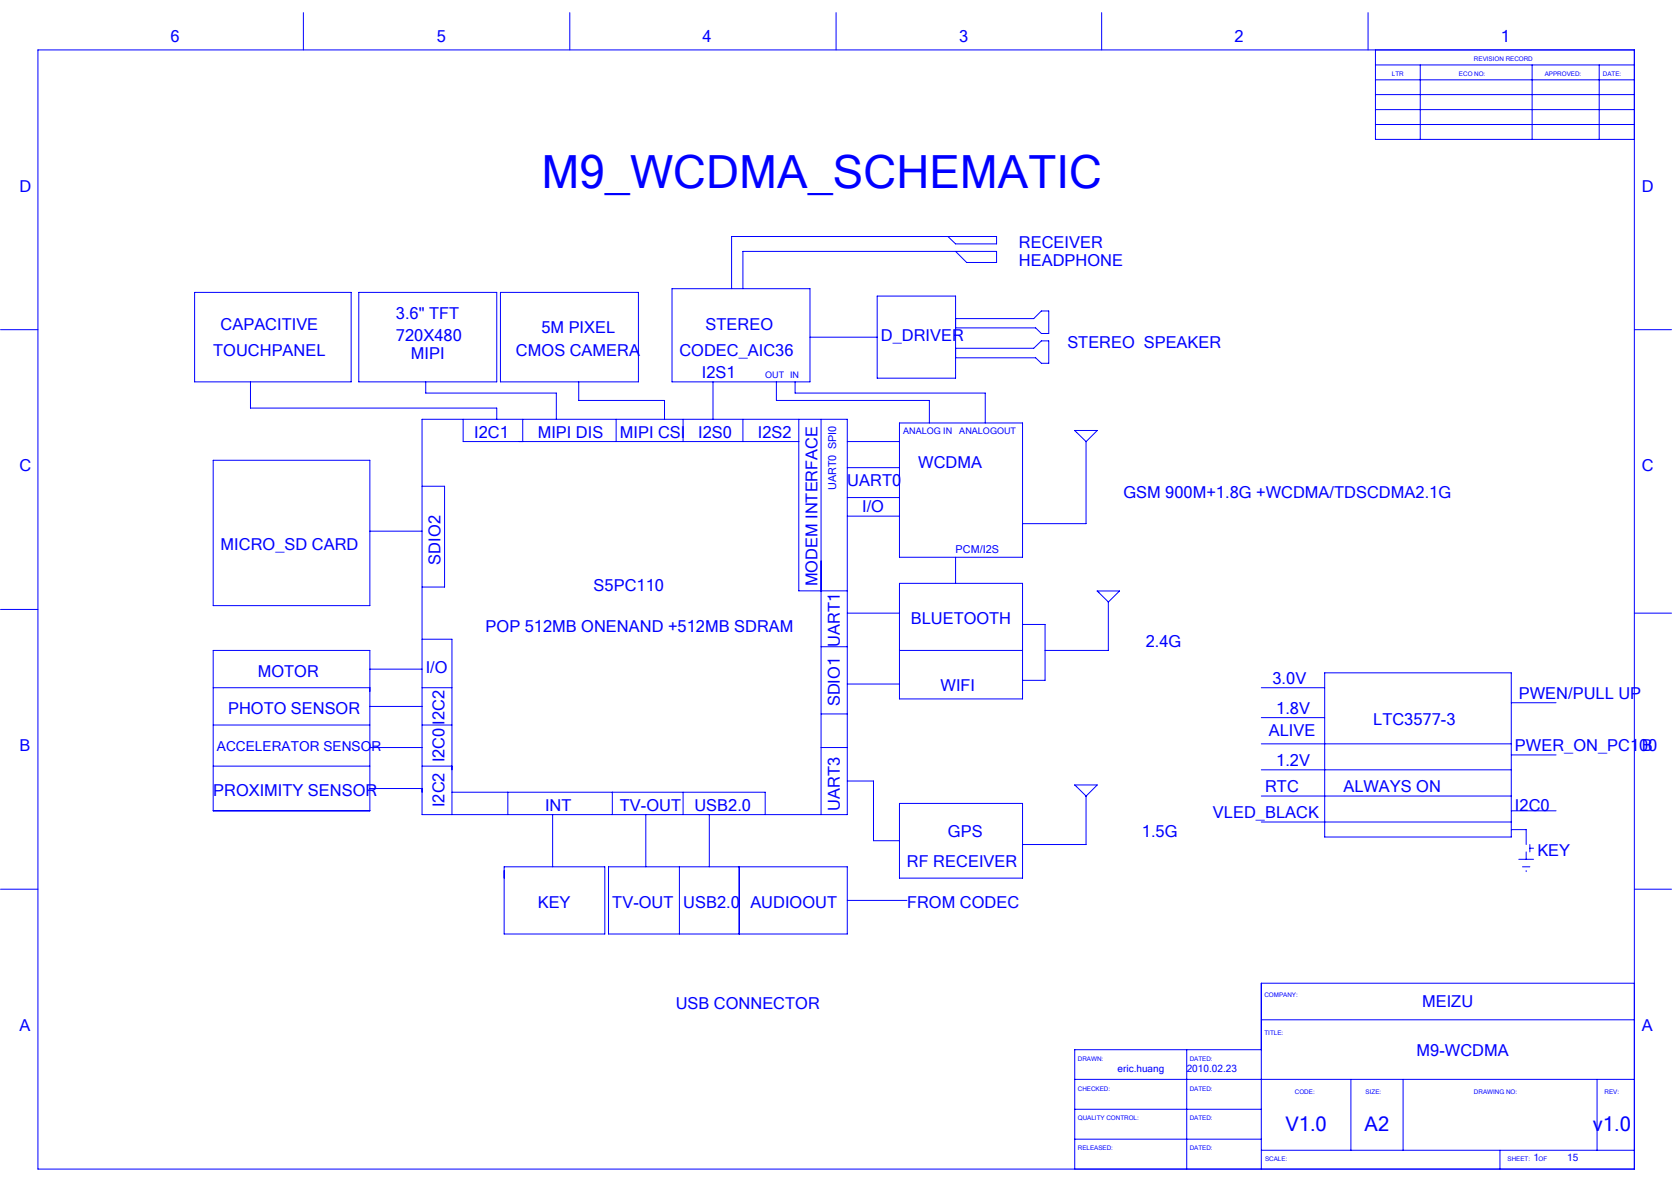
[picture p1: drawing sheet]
<svg xmlns="http://www.w3.org/2000/svg" width="297mm" height="210mm" viewBox="0 0 297 210" stroke-linecap="round" stroke-linejoin="round" font-family="sans-serif">
<g fill="none" stroke="#00f" stroke-width=".18">
<path d="M6.7 8.9h283.7v198.8h-283.7zM53.9 2.2v6.7M101.2 2.2v6.7M148.5 2.2v6.7M195.7 2.2v6.7M243 2.2v6.7M244.4 8.9v15.9h46M244.4 16.8h46M244.4 11.5h46M244.4 14.2h46M244.4 19.5h46M252.3 11.5v13.3"/>
<path d="M272.2 11.5v13.3M284.1 11.5v13.3M244.4 22.1h46M.1 58.6h6.6M34.6 51.9h27.8v15.9h-27.8zM63.7 51.9h24.6v15.9h-24.6zM88.9 51.9h24.5v15.9h-24.5zM119.4 51.3h24.5v16.5h-24.5zM143.9 59.9h11.9M155.8 52.6h14v14.6h-14zM168.4 42l1.4 1.3h7.2v-1.3h-47v9.3M169.8 44.7l1.9 1.9h5.3v-1.9h-45v6.6"/>
<path d="M169.8 56.6h13.8l1.4-1.4h1.3v4h-1.3l-1-.9h-14.2M290.4 58.6h6.6M44.5 67.8v4.7h43.8v2M75 74.5h75.5v70.2h-75.5zM75.6 67.8v2h23.2v4.7M82.3 74.5v3.9h59.6M92.9 74.5v3.9M102.8 67.8v3.3h15.3v3.4M109.5 74.5v3.9M121.4 74.5v3.9M126.7 67.8v6.7M132 74.5v3.9"/>
<path d="M137.9 67.8v3.3h27.2v4M141.3 67.8v2h33.7v5.3M141.9 74.5v30.5h8.6M145.9 74.5v70.2M150.5 78.4h9.3M159.8 75.1h21.9v23.9h-21.9zM169.8 61.9h13.8l1.4-1.3h1.3v3.9h-1.3l-1-.9h-14.2M192.9 78.5l2-2h-4l2 1.9v14.6h-11.2M37.9 81.8h27.8v25.8h-27.8zM65.7 94.4h9.3M75 86.4h4v17.9h-4M150.5 83.1h9.3"/>
<path d="M150.5 88.4h9.3M150.5 91.7h9.3M169.8 99v4.6M.1 108.3h6.6M37.9 115.5h27.8v28.5h-27.8zM65.7 118.9h9.3M75 113.6h5.3v31.1M145.9 114.9h4.6M150.5 108.9h9.3M159.8 103.6h21.9v20.6h-21.9zM159.8 115.5h21.9M181.7 110.9h4v10h-4"/>
<path d="M194.9 105h4l-2 2zM196.9 106.9v8.6h-11.2M235.3 119.5h33.2v29.2h-33.2zM290.4 108.9h6.6M37.9 122.2h27.8M37.9 128.8h27.8M37.9 136.1h27.8M65.7 125.5h9.3M65.7 132.8h9.3M75 122.2h5.3M75 128.8h5.3M75 136.1h5.3"/>
<path d="M145.9 132.8h4.6M145.9 126.8h4.6M150.5 121.5h9.3M150.5 138.7h4.7v10.7h4.6M224.1 122.2h11.2M224.1 127.5h11.2M224.1 132.1h44.4M224.1 136.8h44.4M268.5 124.8h7.9M268.5 134.1h7.9M.1 158h6.6M65.7 140.1h9.3"/>
<path d="M80.3 140.7h55.6v4M89.6 154h17.8v11.9h-17.8zM90.2 140.7v4M98.2 144.7v9.3M108.1 154h42.4v11.9h-42.4zM108.8 140.7v4M114.7 144.7v9.3M120.7 154v11.9M121.4 140.7v4M126 144.7v9.3M131.3 154v11.9M150.5 160h10.6"/>
<path d="M159.8 142.7h21.9v13.3h-21.9zM192.9 141.4l2-2h-4l2 2v8.6h-11.2M224.1 141.4h44.4M224.1 146h44.4M268.5 144h7.9M268.5 147.4h2.6v2.6M269.8 152.7h2.6M270.5 154h1.3M271.1 154.7h.1M271.1 151.3v1.4M271.8 150v1.3M271.8 150.7h.6"/>
<path d="M290.4 158h6.6M290.4 174.7h-66.3v33M190.9 191.7h99.5M190.9 197.1h33.2M210.8 186.5v21.2M224.1 181.2h66.3M224.1 186.5h-33.2v21.2M240 191.7v12.6M249.3 191.7v12.6M283.7 191.7v12.6M190.9 202.4h33.2M224.1 204.3h66.3"/>
<path d="M266.5 204.3v3.4"/>
</g>
<text font-size="8.1" fill="#00f" x="96.2" y="33.4">M9_WCDMA_SCHEMATIC</text>
<g font-size="3.6" fill="#00f">
<text x="228.4" y="201">V1.0</text>
<text x="242.4" y="201">A2</text>
<text x="283" y="201">v1.0</text>
</g>
<g font-size="2.9" fill="#00f">
<text x="30.3" y="7.5">6</text>
<text x="77.6" y="7.5">5</text>
<text x="124.8" y="7.5">4</text>
<text x="170.4" y="7.5">3</text>
<text x="219.3" y="7.5">2</text>
<text x="266.6" y="7.5">1</text>
<text x="3.4" y="34.1">D</text>
<text x="291.7" y="34.1">D</text>
<text x="181" y="47.3">HEADPHONE</text>
<text x="181" y="44">RECEIVER</text>
<text x="39.2" y="58.6">CAPACITIVE</text>
<text x="70.3" y="56.6">3.6&quot; TFT</text>
<text x="96.2" y="59.2">5M PIXEL</text>
<text x="125.4" y="58.6">STEREO</text>
<text x="37.9" y="63.2">TOUCHPANEL</text>
<text x="70.3" y="60.6">720X480</text>
<text x="73" y="63.9">MIPI</text>
<text x="91.7" y="63.2">CMOS CAMERA</text>
<text x="120.7" y="63.2">CODEC_AIC36</text>
<text x="156.5" y="60.6">D_DRIVER</text>
<text x="189.6" y="61.9">STEREO SPEAKER</text>
<text x="124.7" y="67.2">I2S1</text>
<text x="84.3" y="77.8">I2C1</text>
<text x="95.5" y="77.8">MIPI DIS</text>
<text x="110.1" y="77.8">MIPI CSI</text>
<text x="124" y="77.8">I2S0</text>
<text x="134.6" y="77.8">I2S2</text>
<text x="3.4" y="83.8">C</text>
<text x="163.1" y="83.1">WCDMA</text>
<text x="291.7" y="83.8">C</text>
<text x="150.5" y="86.4">UART0</text>
<text x="199.6" y="88.4">GSM 900M+1.8G +WCDMA/TDSCDMA2.1G</text>
<text x="153.2" y="91">I/O</text>
<text x="39.2" y="97.7">MICRO_SD CARD</text>
<text x="78.3" y="100.3" transform="rotate(-90 78.3 100.3)">SDIO2</text>
<text x="105.5" y="105">S5PC110</text>
<text x="145.2" y="104.2" transform="rotate(-90 145.2 104.2)">MODEM INTERFACE</text>
<text x="86.3" y="112.2">POP 512MB ONENAND +512MB SDRAM</text>
<text x="161.8" y="110.9">BLUETOOTH</text>
<text x="75.6" y="119.5">I/O</text>
<text x="149.2" y="114.9" transform="rotate(-90 149.2 114.9)">UART1</text>
<text x="203.5" y="114.9">2.4G</text>
<text x="45.8" y="120.2">MOTOR</text>
<text x="149.2" y="125.5" transform="rotate(-90 149.2 125.5)">SDIO1</text>
<text x="167.1" y="122.8">WIFI</text>
<text x="226.1" y="121.5">3.0V</text>
<text x="269.8" y="124.2">PWEN/PULL UP</text>
<text x="40.5" y="126.8">PHOTO SENSOR</text>
<text x="79" y="128.8" transform="rotate(-90 79 128.8)">I2C2</text>
<text x="225.4" y="130.8">ALIVE</text>
<text x="226.7" y="126.8">1.8V</text>
<text x="244" y="128.8">LTC3577-3</text>
<text x="3.4" y="133.5">B</text>
<text x="226.7" y="136.1">1.2V</text>
<text x="269.1" y="133.5">PWER_ON_PC100</text>
<text x="291.7" y="133.5">B</text>
<text x="37.9" y="141.4">PROXIMITY SENSOR</text>
<text x="79" y="143.4" transform="rotate(-90 79 143.4)">I2C2 I2C0</text>
<text x="224.8" y="140.7">RTC</text>
<text x="238.7" y="140.7">ALWAYS ON</text>
<text x="96.8" y="144">INT</text>
<text x="110.1" y="144">TV-OUT</text>
<text x="123.4" y="144">USB2.0</text>
<text x="149.2" y="144" transform="rotate(-90 149.2 144)">UART3</text>
<text x="168.4" y="148.7">GPS</text>
<text x="202.9" y="148.7">1.5G</text>
<text x="215.5" y="145.4">VLED_BLACK</text>
<text x="269.1" y="144">I2C0</text>
<text x="161.1" y="154">RF RECEIVER</text>
<text x="273.1" y="152">KEY</text>
<text x="95.5" y="161.3">KEY</text>
<text x="108.8" y="161.3">TV-OUT USB2.0 AUDIOOUT</text>
<text x="161.1" y="161.3">FROM CODEC</text>
<text x="120" y="179.2">USB CONNECTOR</text>
<text x="252.7" y="178.9">MEIZU</text>
<text x="3.4" y="183.1">A</text>
<text x="291.7" y="183.1">A</text>
<text x="251.7" y="187.5">M9-WCDMA</text>
</g>
<text font-size="2.4" fill="#00f" x="38.5" y="133.5">ACCELERATOR SENSOR</text>
<g font-size="1.9" fill="#00f">
<text x="148.5" y="87.1" transform="rotate(-90 148.5 87.1)">UART0 SPI0</text>
<text x="169.8" y="98.3">PCM/I2S</text>
</g>
<g font-size="1.8" fill="#00f">
<text x="198.5" y="190.4">eric.huang</text>
<text x="210.8" y="190.4">2010.02.23</text>
<text x="272.4" y="206.3">1</text>
<text x="278.4" y="206.3">15</text>
</g>
<g font-size="1.6" fill="#00f">
<text x="135.9" y="67.2">OUT IN</text>
<text x="160.5" y="77.1">ANALOG IN</text>
<text x="170.4" y="77.1">ANALOGOUT</text>
</g>
<g font-size="1.1" fill="#00f">
<text x="261.9" y="10.8">REVISION RECORD</text>
<text x="247.3" y="13.5">LTR</text>
<text x="259.2" y="13.5">ECO NO:</text>
<text x="274.4" y="13.5">APPROVED:</text>
<text x="284.8" y="13.5">DATE:</text>
<text x="224.6" y="177.2">COMPANY:</text>
<text x="224.6" y="183.8">TITLE:</text>
<text x="191.5" y="188.4">DRAWN:</text>
<text x="211.4" y="188.4">DATED:</text>
<text x="191.5" y="193.8">CHECKED:</text>
<text x="211.4" y="193.8">DATED:</text>
<text x="230" y="194.4">CODE:</text>
<text x="242.6" y="194.4">SIZE:</text>
<text x="261.9" y="194.4">DRAWING NO:</text>
<text x="285.1" y="194.4">REV:</text>
<text x="191.5" y="199.1">QUALITY CONTROL:</text>
<text x="211.4" y="199.1">DATED:</text>
<text x="191.5" y="204.3">RELEASED:</text>
<text x="211.4" y="204.3">DATED:</text>
<text x="224.8" y="206.3">SCALE:</text>
<text x="267.8" y="206.3">SHEET:</text>
<text x="273.3" y="206.3">OF</text>
</g>
</svg>
